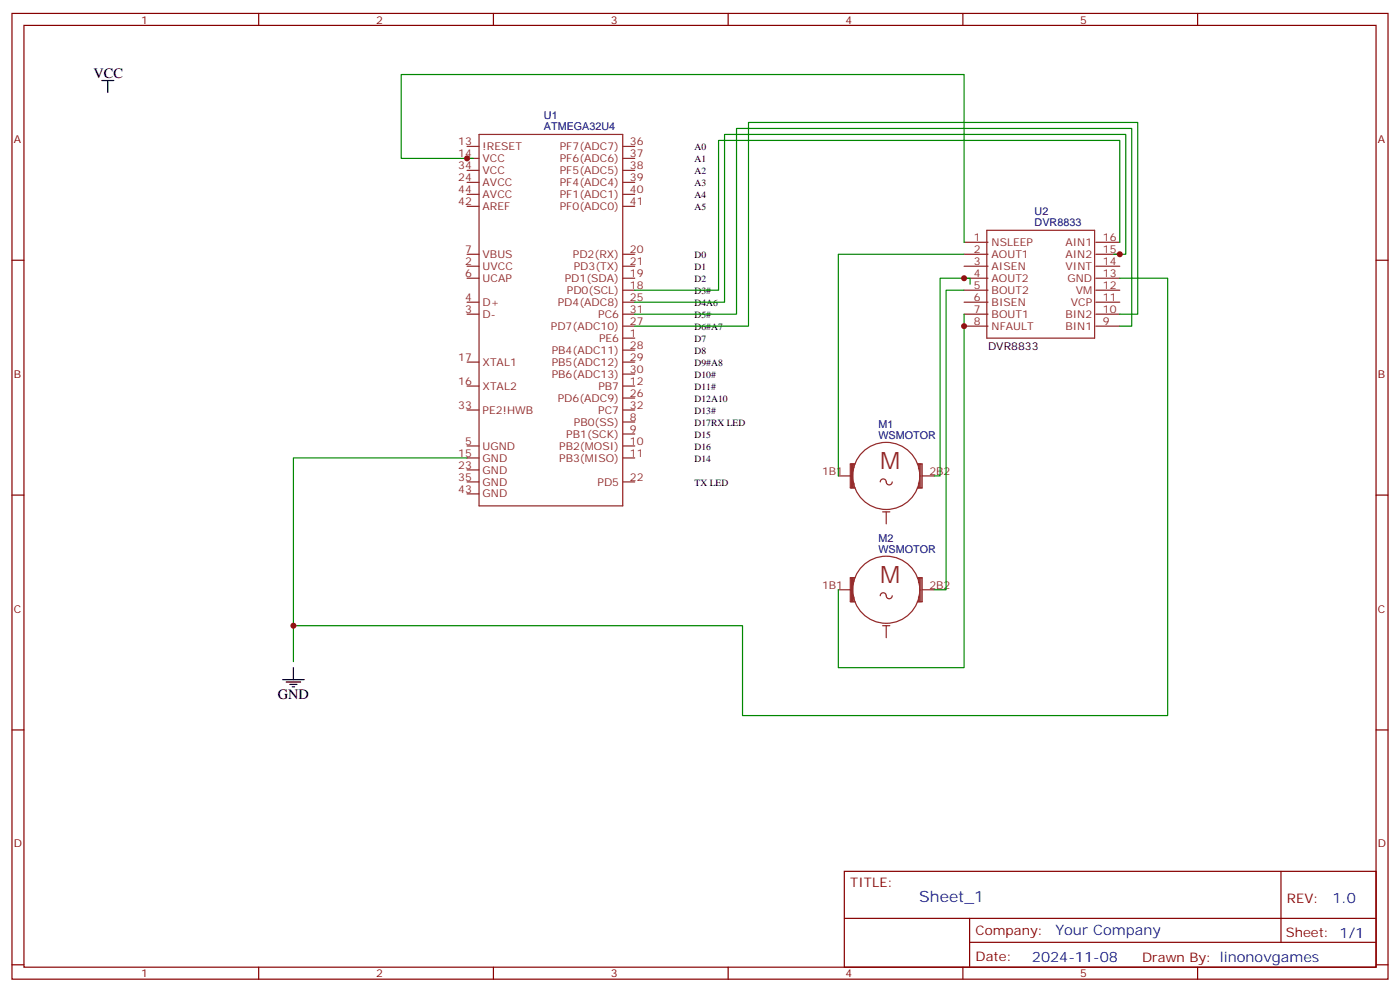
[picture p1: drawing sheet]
<svg xmlns="http://www.w3.org/2000/svg" width="412mm" height="292mm" viewBox="0 0 412 292" stroke-linecap="round" stroke-linejoin="round" font-family="sans-serif">
<g fill="none" stroke="#870000" stroke-width=".35">
<path d="M3.5 4h405.4v284.3h-405.4zM7.1 7.5h398.2v277.3h-398.2zM76.2 4v3.5M145.3 4v3.5M214.5 4v3.5M283.6 4v3.5M352.8 4v3.5M3.5 76.6h3.6M405.3 76.6h3.6M3.5 145.8h3.6M405.3 145.8h3.6M3.5 214.9h3.6"/>
<path d="M405.3 214.9h3.6M248.7 256.5h156.6v28.3h-156.6zM377.3 256.6v20.8M248.7 270.4h156.5M285.6 277.4h119.6M285.6 270.4v14.1M3.5 284.1h3.6M76.2 284.8v3.5M145.3 284.8v3.5M214.5 284.8v3.5M283.6 284.8v3.5M352.8 284.8v3.5"/>
<path d="M405.3 284.1h3.6"/>
</g>
<g fill="none" stroke="#8c2424" stroke-width=".35">
<path d="M141.1 39.6h42.3v109.3h-42.3zM137.6 43.1h3.5M137.6 53.7h3.5M137.6 57.2h3.5M137.6 50.2h3.5M137.6 46.6h3.5M183.4 43.1h3.6M183.4 53.7h3.6M183.4 57.2h3.6M183.4 50.2h3.6M183.4 46.6h3.6M137.6 74.9h3.5"/>
<path d="M137.6 78.4h3.5M137.6 60.7h3.5M183.4 74.9h3.6M183.4 78.4h3.6M183.4 60.7h3.6M284 71.3h7M284 74.9h7M284 78.4h7M290.7 67.8h31.7v31.8h-31.7zM322.8 71.3h7M322.8 74.9h7M322.8 78.4h7"/>
<path d="M137.6 81.9h3.5M137.6 89h3.5M137.6 92.5h3.5M183.4 99.6h3.6M183.4 81.9h3.6M183.4 85.4h3.6M183.4 89h3.6M183.4 92.5h3.6M183.4 96h3.6M284 81.9h7M284 85.4h7M284 89h7"/>
<path d="M284 92.5h7M284 96h7M322.8 81.9h7M322.8 85.4h7M322.8 89h7M322.8 92.5h7M322.8 96h7M137.6 106.6h3.5M137.6 113.7h3.5M183.4 103.1h3.6M183.4 106.6h3.6M183.4 110.1h3.6"/>
<path d="M183.4 113.7h3.6M183.4 117.2h3.6M137.6 134.8h3.5M137.6 138.4h3.5M137.6 131.3h3.5M137.6 120.7h3.5M183.4 134.8h3.6M183.4 124.2h3.6M183.4 127.8h3.6M183.4 131.3h3.6M183.4 120.7h3.6M250.8 136.6v7.1"/>
<path d="M251.2 136.6v7.1M251.5 136.6v1.1M251.9 136.6h-1.4v7.1h1.4M270.2 136.6h1.4v7.1h-1.4M270.6 136.6v1.4M270.9 136.6v7.1M271.3 136.6v7.1M137.6 141.9h3.5M137.6 145.4h3.5M183.4 141.9h3.6M246.9 140.1h3.6M251.5 142.2v1.5"/>
<path d="M259.3 141.9a.94 .94 0 0 1 1.1-.9 .94 .94 0 0 1 .7 1.2 .88 .88 0 0 0 1 .6 .88 .88 0 0 0 .7-.9M260 150.7h2.1M261.1 150.7v3.5M270.6 142.2v1.5M271.6 140.1h3.6M246.9 173.6h3.6M250.8 170.1v7.1M251.2 170.1v7.1M251.5 170.1v1.1M251.5 175.8v1.4M251.9 170.1h-1.4v7.1h1.4M259.3 175.4a.94 .94 0 0 1 1.1-.9 .94 .94 0 0 1 .7 1.2 .88 .88 0 0 0 1 .6 .88 .88 0 0 0 .7-.9"/>
<path d="M270.2 170.1h1.4v7.1h-1.4M270.6 170.1v1.4M270.6 175.8v1.4M270.9 170.1v7.1M271.3 170.1v7.1M271.6 173.6h3.6M260 184.2h2.1M261.1 184.2v3.5"/>
<circle cx="261.1" cy="140.1" r="9.9"/>
<circle cx="261.1" cy="173.6" r="9.9"/>
</g>
<path d="M30 23.7h3.5M31.7 23.7v3.5M86.4 196.6v3.5M83.3 200.1h6.3M84.3 200.8h4.2M85.4 201.5h2.1M86.1 202.2h.7" fill="none" stroke="#000" stroke-width=".35"/>
<path d="M139.3 46.6h-21.1v-24.7h165.8v49.4M284 74.9h-37.1v65.2M328.1 74.9h3.5v-35.3h-118.2v49.4h-26.4M329.8 71.3v-30h-118.1v44.1h-24.7M187 92.5h30v-54.7h116.4v58.2h-3.6M284 85.4h-5.3v88.2h-3.5M284 92.5v104.1h-37.1v-23M285.8 83.7v-1.8h-8.9v58.2h-1.7M329.8 92.5h5.3v-56.4h-114.6v59.9h-33.5M329.8 81.9h14.2v128.8h-125.3v-26.5h-132.3M137.6 134.8h-51.2v60" fill="none" stroke="#008700" stroke-width=".35"/>
<g fill="#c00">
<circle cx="137.6" cy="46.6" r=".88"/>
<circle cx="284" cy="81.9" r=".88"/>
<circle cx="284" cy="96" r=".88"/>
<circle cx="329.8" cy="74.9" r=".88"/>
<circle cx="86.4" cy="184.2" r=".88"/>
</g>
<g font-size="7.1" fill="#8d2323">
<text x="259.3" y="138">M</text>
<text x="259.3" y="171.5">M</text>
</g>
<text font-size="4.6" fill="#00f" x="270.8" y="265.6">Sheet_1</text>
<g font-size="4.2">
<text x="27.5" y="23">VCC</text>
<text x="81.8" y="205.7">GND</text>
</g>
<g font-size="4.2" fill="#00f">
<text x="392.5" y="265.8">1.0</text>
<text x="310.9" y="275.4">Your Company</text>
<text x="304" y="283.2">2024-11-08</text>
</g>
<g font-size="3.9" fill="#800">
<text x="250.5" y="261.1">TITLE:</text>
<text x="379.1" y="265.8">REV:</text>
<text x="287.4" y="275.3">Company:</text>
<text x="378.7" y="275.9">Sheet: 1/1</text>
<text x="287.4" y="283">Date:</text>
<text x="336.4" y="283.1">Draw</text>
<text x="346.6" y="283.1">n By: linonovgames</text>
</g>
<g font-size="3.2" fill="#800">
<text x="41.6" y="6.9">1</text>
<text x="110.8" y="6.9">2</text>
<text x="179.9" y="6.9">3</text>
<text x="249.1" y="6.9">4</text>
<text x="318.2" y="6.9">5</text>
<text x="4.1" y="42.1">A</text>
<text x="405.9" y="42.1">A</text>
<text x="4.1" y="111.2">B</text>
<text x="405.9" y="111.2">B</text>
<text x="4.1" y="180.3">C</text>
<text x="405.9" y="180.3">C</text>
<text x="4.1" y="249.5">D</text>
<text x="405.9" y="249.5">D</text>
<text x="41.6" y="287.8">1</text>
<text x="110.8" y="287.8">2</text>
<text x="179.9" y="287.8">3</text>
<text x="249.1" y="287.8">4</text>
<text x="318.2" y="287.8">5</text>
</g>
<g font-size="3.2" fill="#000080">
<text x="160.2" y="35">U1</text>
<text x="160.2" y="38.3">ATMEGA32U4</text>
<text x="304.8" y="63.3">U2</text>
<text x="304.8" y="66.5">DVR8833</text>
<text x="258.8" y="129.2">WSMOTOR</text>
<text x="258.8" y="126.1">M1</text>
<text x="258.8" y="159.6">M2</text>
<text x="258.8" y="162.7">WSMOTOR</text>
</g>
<g font-size="3.2" fill="#8d2323">
<text x="135" y="42.8">13</text>
<text x="135" y="46.3">14</text>
<text x="142.2" y="44.2">!RESET</text>
<text x="142.2" y="47.7">VCC</text>
<text x="164.9" y="47.7">PF6(ADC6)</text>
<text x="164.9" y="44.2">PF7(ADC7)</text>
<text x="185.6" y="46.3">37</text>
<text x="185.6" y="42.8">36</text>
<text x="135" y="53.3">24</text>
<text x="135" y="49.8">34</text>
<text x="142.2" y="51.2">VCC</text>
<text x="164.9" y="51.2">PF5(ADC5)</text>
<text x="185.6" y="53.3">39</text>
<text x="185.6" y="49.8">38</text>
<text x="135" y="56.9">44</text>
<text x="142.2" y="54.8">AVCC</text>
<text x="142.2" y="58.3">AVCC</text>
<text x="164.9" y="58.3">PF1(ADC1)</text>
<text x="164.9" y="54.8">PF4(ADC4)</text>
<text x="185.6" y="56.9">40</text>
<text x="135" y="60.4">42</text>
<text x="142.2" y="61.8">AREF</text>
<text x="164.9" y="61.8">PF0(ADC0)</text>
<text x="185.6" y="60.4">41</text>
<text x="286.9" y="71">1</text>
<text x="324.9" y="71">16</text>
<text x="137" y="74.5">7</text>
<text x="142.2" y="75.9">VBUS</text>
<text x="168.7" y="75.9">PD2(RX)</text>
<text x="185.6" y="74.5">20</text>
<text x="286.9" y="74.5">2</text>
<text x="292.1" y="72.4">NSLEEP</text>
<text x="292.1" y="75.9">AOUT1</text>
<text x="313.8" y="75.9">AIN2</text>
<text x="313.8" y="72.4">AIN1</text>
<text x="324.9" y="74.5">15</text>
<text x="137" y="81.6">6</text>
<text x="137" y="78">2</text>
<text x="142.2" y="83">UCAP</text>
<text x="142.2" y="79.4">UVCC</text>
<text x="166.3" y="83">PD1(SDA)</text>
<text x="169" y="79.4">PD3(TX)</text>
<text x="185.6" y="81.6">19</text>
<text x="185.6" y="78">21</text>
<text x="286.9" y="78">3</text>
<text x="286.9" y="81.6">4</text>
<text x="292.1" y="79.4">AISEN</text>
<text x="292.1" y="83">AOUT2</text>
<text x="313.9" y="79.4">VINT</text>
<text x="314.5" y="83">GND</text>
<text x="324.9" y="81.6">13</text>
<text x="324.9" y="78">14</text>
<text x="137" y="88.6">4</text>
<text x="167" y="86.5">PD0(SCL)</text>
<text x="185.6" y="85.1">18</text>
<text x="185.6" y="88.6">25</text>
<text x="286.9" y="85.1">5</text>
<text x="286.9" y="88.6">6</text>
<text x="292.1" y="86.5">BOUT2</text>
<text x="316.9" y="86.5">VM</text>
<text x="324.9" y="88.6">11</text>
<text x="324.9" y="85.1">12</text>
<text x="137" y="92.1">3</text>
<text x="142.2" y="90">D+</text>
<text x="142.2" y="93.6">D-</text>
<text x="164.3" y="90">PD4(ADC8)</text>
<text x="176.2" y="93.6">PC6</text>
<text x="185.6" y="92.1">31</text>
<text x="185.6" y="95.7">27</text>
<text x="286.9" y="92.1">7</text>
<text x="286.9" y="95.7">8</text>
<text x="292.1" y="90">BISEN</text>
<text x="292.1" y="93.6">BOUT1</text>
<text x="313.8" y="93.6">BIN2</text>
<text x="315.4" y="90">VCP</text>
<text x="324.9" y="95.7">9</text>
<text x="324.9" y="92.1">10</text>
<text x="162.3" y="97.1">PD7(ADC10)</text>
<text x="176.4" y="100.6">PE6</text>
<text x="185.6" y="99.2">1</text>
<text x="292.1" y="97.1">NFAULT</text>
<text x="313.8" y="97.1">BIN1</text>
<text x="135" y="106.3">17</text>
<text x="142.2" y="107.7">XTAL1</text>
<text x="162.5" y="104.1">PB4(ADC11)</text>
<text x="162.5" y="107.7">PB5(ADC12)</text>
<text x="185.6" y="102.7">28</text>
<text x="185.6" y="106.3">29</text>
<text x="135" y="113.3">16</text>
<text x="162.5" y="111.2">PB6(ADC13)</text>
<text x="185.6" y="109.8">30</text>
<text x="185.6" y="113.3">12</text>
<text x="142.2" y="114.7">XTAL2</text>
<text x="164.3" y="118.3">PD6(ADC9)</text>
<text x="176.3" y="114.7">PB7</text>
<text x="185.6" y="116.8">26</text>
<text x="135" y="120.4">33</text>
<text x="142.2" y="121.8">PE2!HWB</text>
<text x="169.1" y="125.3">PB0(SS)</text>
<text x="176.2" y="121.8">PC7</text>
<text x="185.6" y="123.9">8</text>
<text x="185.6" y="120.4">32</text>
<text x="137" y="131">5</text>
<text x="166.8" y="128.8">PB1(SCK)</text>
<text x="185.6" y="127.4">9</text>
<text x="185.6" y="131">10</text>
<text x="135" y="134.5">15</text>
<text x="142.2" y="135.9">GND</text>
<text x="142.2" y="132.4">UGND</text>
<text x="164.7" y="132.4">PB2(MOSI)</text>
<text x="164.7" y="135.9">PB3(MISO)</text>
<text x="185.6" y="134.5">11</text>
<text x="135" y="138">23</text>
<text x="135" y="141.5">35</text>
<text x="142.2" y="139.4">GND</text>
<text x="142.2" y="142.9">GND</text>
<text x="176" y="142.9">PD5</text>
<text x="185.6" y="141.5">22</text>
<text x="242.1" y="139.8">1B1</text>
<text x="273.8" y="139.8">2B2</text>
<text x="135" y="145.1">43</text>
<text x="142.2" y="146.5">GND</text>
<text x="242.1" y="173.3">1B1</text>
<text x="273.8" y="173.3">2B2</text>
</g>
<text font-size="3.2" x="291" y="103.1">DVR8833</text>
<g font-size="2.8">
<text x="204.6" y="44.2">A0</text>
<text x="204.6" y="47.7">A1</text>
<text x="204.6" y="51.2">A2</text>
<text x="204.6" y="54.8">A3</text>
<text x="204.6" y="58.3">A4</text>
<text x="204.6" y="61.8">A5</text>
<text x="204.6" y="75.9">D0</text>
<text x="204.6" y="83">D2</text>
<text x="204.6" y="79.4">D1</text>
<text x="204.6" y="86.5">D3#</text>
<text x="204.6" y="93.6">D5#</text>
<text x="204.6" y="90">D4A6</text>
<text x="204.6" y="97.1">D6#A7</text>
<text x="204.6" y="100.6">D7</text>
<text x="204.6" y="104.1">D8</text>
<text x="204.6" y="107.7">D9#A8</text>
<text x="204.6" y="111.2">D10#</text>
<text x="204.6" y="114.7">D11#</text>
<text x="204.6" y="118.3">D12A10</text>
<text x="204.6" y="125.3">D17RX LED</text>
<text x="204.6" y="121.8">D13#</text>
<text x="204.6" y="128.8">D15</text>
<text x="204.6" y="132.4">D16</text>
<text x="204.6" y="135.9">D14</text>
<text x="204.6" y="142.9">TX LED</text>
</g>
</svg>
